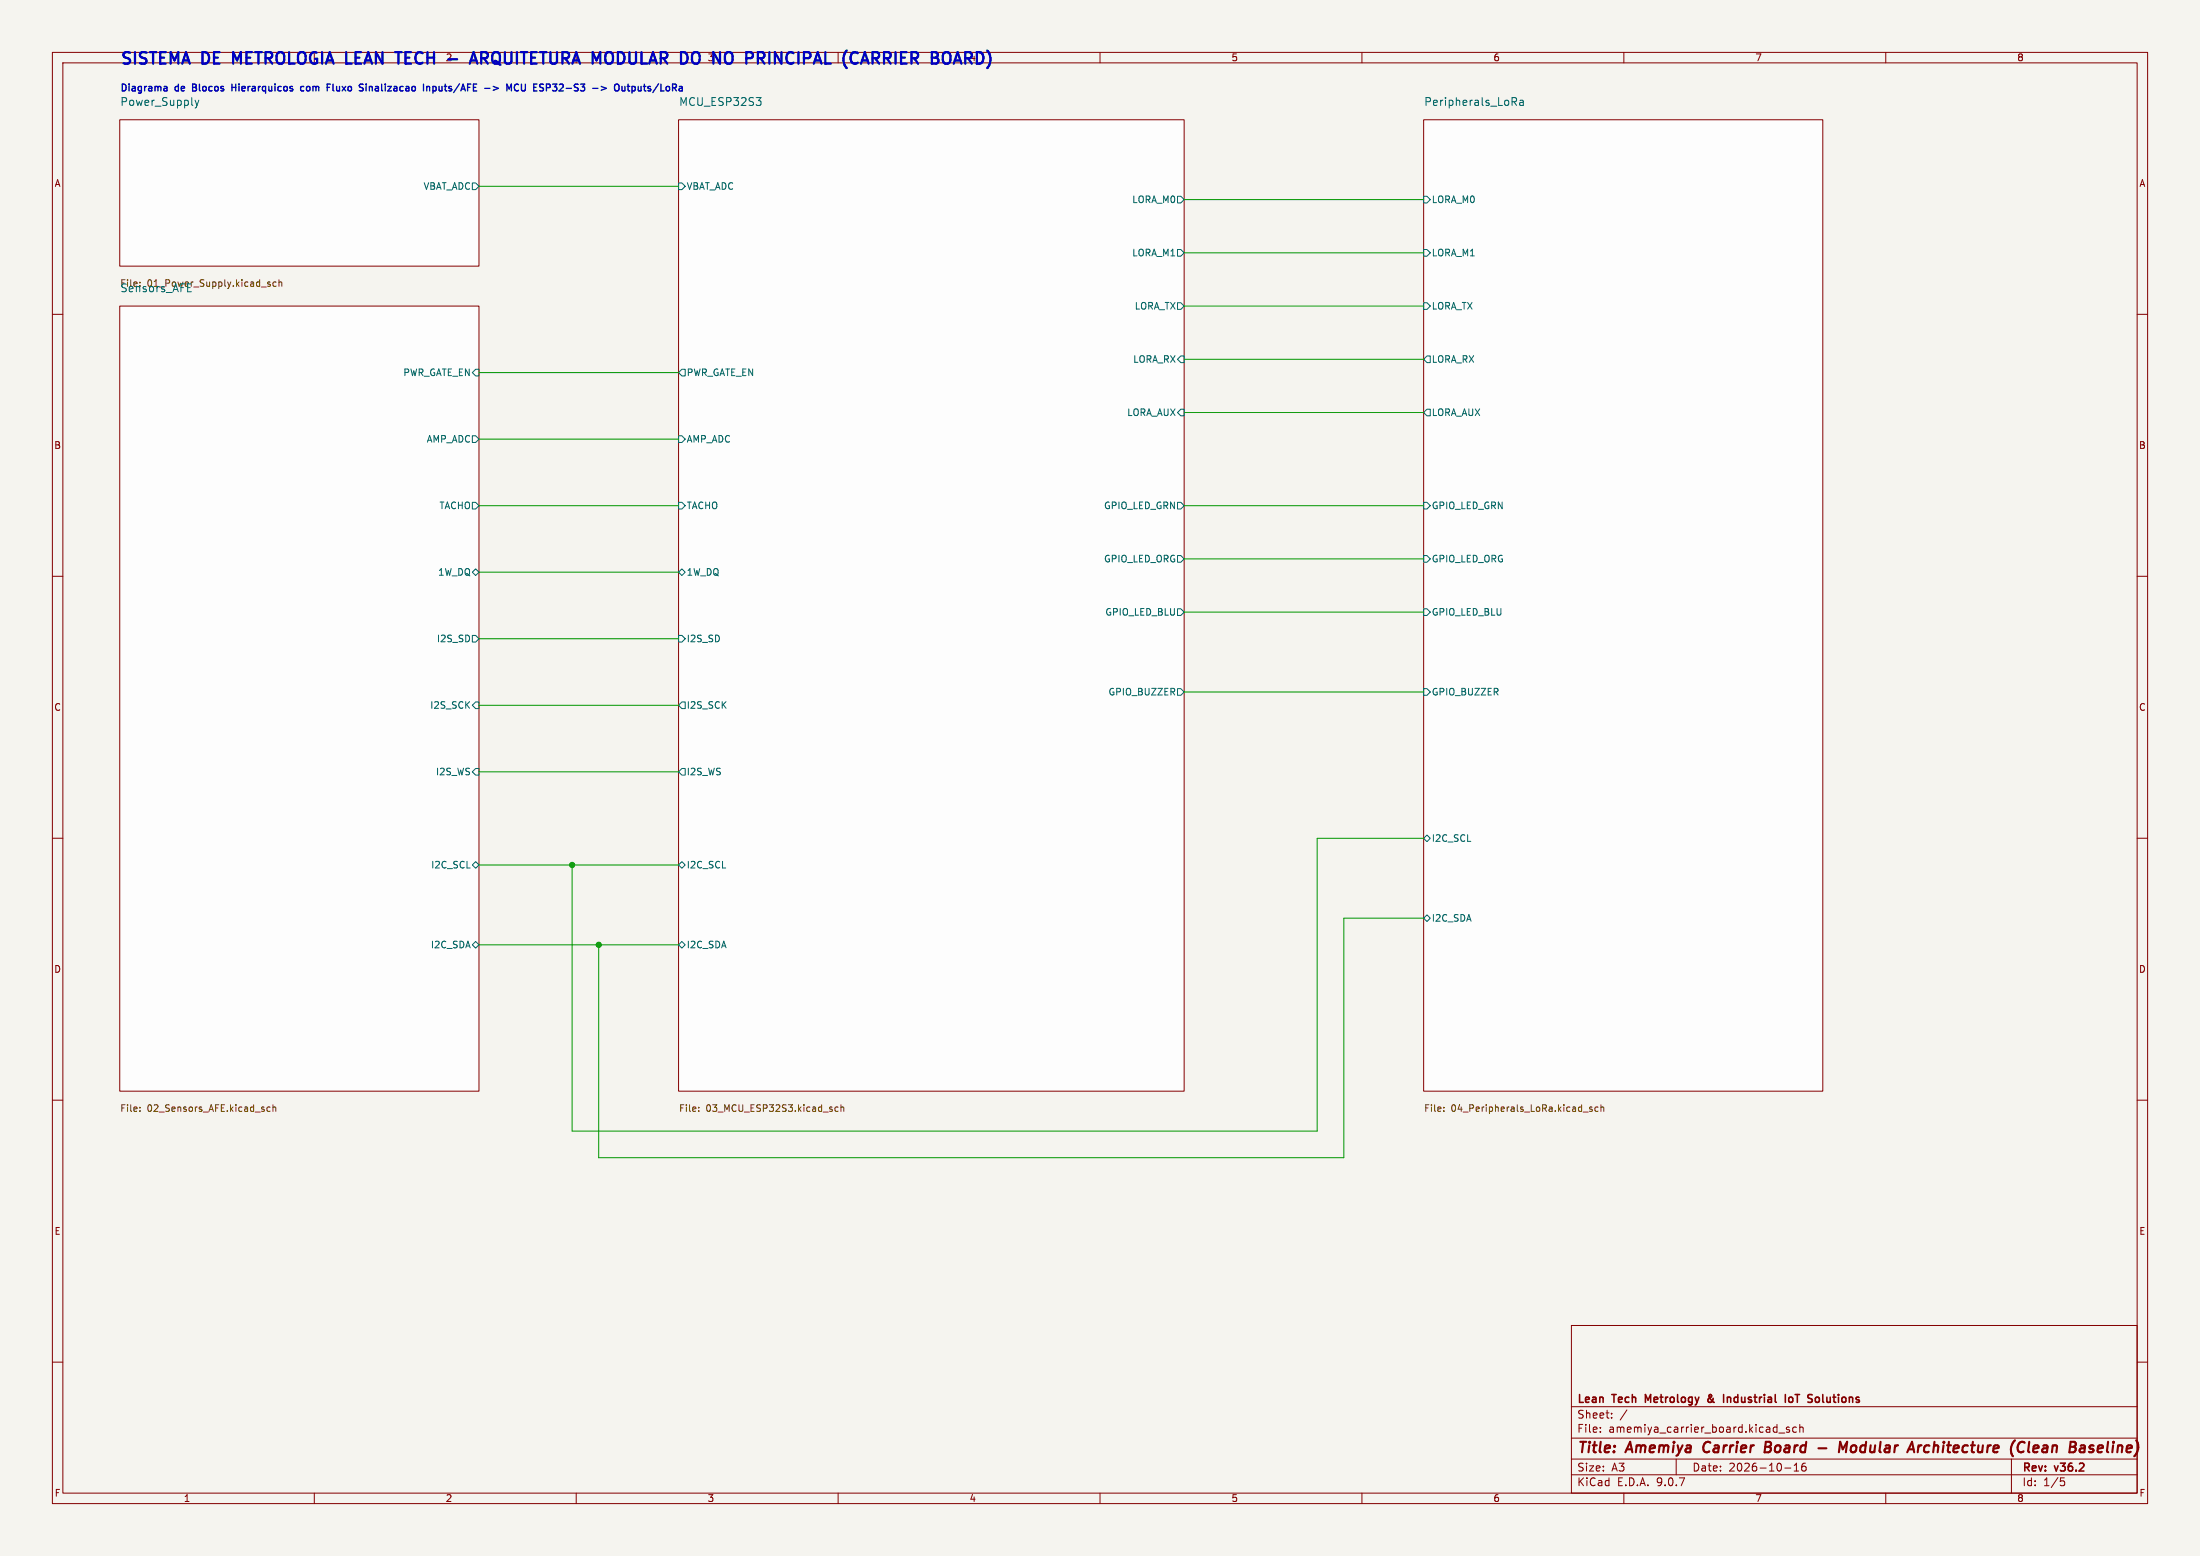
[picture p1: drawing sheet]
(kicad_sch
 (version 20250114)
 (generator "eeschema")
 (generator_version "9.0")
 (paper "A3")
 (title_block
  (title "Amemiya Carrier Board - Modular Architecture (Clean Baseline)")
  (date "2026-10-16")
  (rev "v36.2")
  (company "Lean Tech Metrology & Industrial IoT Solutions"))
 (lib_symbols)
 (text "SISTEMA DE METROLOGIA LEAN TECH - ARQUITETURA MODULAR DO NO PRINCIPAL (CARRIER BOARD)"
  (exclude_from_sim no)
  (at 22.86 12.7 0)
  (effects (font (size 2.2 2.2)
    (bold yes)) (justify left bottom)))
 (text "Diagrama de Blocos Hierarquicos com Fluxo Sinalizacao Inputs/AFE -> MCU ESP32-S3 -> Outputs/LoRa"
  (exclude_from_sim no)
  (at 22.86 17.78 0)
  (effects (font (size 1.3 1.3)
    (bold yes)) (justify left bottom)))
 (junction
  (at 114.3 180.34)
  (diameter 1)
  (color 0 0 0 0))
 (junction
  (at 109.22 165.1)
  (diameter 1)
  (color 0 0 0 0))
 (wire
  (pts (xy 109.22 165.1) (xy 129.54 165.1))
  (stroke (width 0) (type default)))
 (wire
  (pts (xy 91.44 83.82) (xy 129.54 83.82))
  (stroke (width 0) (type default)))
 (wire
  (pts (xy 226.06 96.52) (xy 271.78 96.52))
  (stroke (width 0) (type default)))
 (wire
  (pts (xy 91.44 147.32) (xy 129.54 147.32))
  (stroke (width 0) (type default)))
 (wire
  (pts (xy 251.46 160.02) (xy 271.78 160.02))
  (stroke (width 0) (type default)))
 (wire
  (pts (xy 226.06 132.08) (xy 271.78 132.08))
  (stroke (width 0) (type default)))
 (wire
  (pts (xy 226.06 48.26) (xy 271.78 48.26))
  (stroke (width 0) (type default)))
 (wire
  (pts (xy 91.44 121.92) (xy 129.54 121.92))
  (stroke (width 0) (type default)))
 (wire
  (pts (xy 226.06 106.68) (xy 271.78 106.68))
  (stroke (width 0) (type default)))
 (wire
  (pts (xy 91.44 71.12) (xy 129.54 71.12))
  (stroke (width 0) (type default)))
 (wire
  (pts (xy 109.22 165.1) (xy 109.22 215.9))
  (stroke (width 0) (type default)))
 (wire
  (pts (xy 226.06 38.1) (xy 271.78 38.1))
  (stroke (width 0) (type default)))
 (wire
  (pts (xy 91.44 35.56) (xy 129.54 35.56))
  (stroke (width 0) (type default)))
 (wire
  (pts (xy 114.3 180.34) (xy 129.54 180.34))
  (stroke (width 0) (type default)))
 (wire
  (pts (xy 226.06 58.42) (xy 271.78 58.42))
  (stroke (width 0) (type default)))
 (wire
  (pts (xy 91.44 180.34) (xy 114.3 180.34))
  (stroke (width 0) (type default)))
 (wire
  (pts (xy 226.06 78.74) (xy 271.78 78.74))
  (stroke (width 0) (type default)))
 (wire
  (pts (xy 109.22 215.9) (xy 251.46 215.9))
  (stroke (width 0) (type default)))
 (wire
  (pts (xy 251.46 215.9) (xy 251.46 160.02))
  (stroke (width 0) (type default)))
 (wire
  (pts (xy 226.06 116.84) (xy 271.78 116.84))
  (stroke (width 0) (type default)))
 (wire
  (pts (xy 256.54 220.98) (xy 256.54 175.26))
  (stroke (width 0) (type default)))
 (wire
  (pts (xy 114.3 180.34) (xy 114.3 220.98))
  (stroke (width 0) (type default)))
 (wire
  (pts (xy 114.3 220.98) (xy 256.54 220.98))
  (stroke (width 0) (type default)))
 (wire
  (pts (xy 91.44 96.52) (xy 129.54 96.52))
  (stroke (width 0) (type default)))
 (wire
  (pts (xy 226.06 68.58) (xy 271.78 68.58))
  (stroke (width 0) (type default)))
 (wire
  (pts (xy 91.44 165.1) (xy 109.22 165.1))
  (stroke (width 0) (type default)))
 (wire
  (pts (xy 91.44 109.22) (xy 129.54 109.22))
  (stroke (width 0) (type default)))
 (wire
  (pts (xy 91.44 134.62) (xy 129.54 134.62))
  (stroke (width 0) (type default)))
 (wire
  (pts (xy 256.54 175.26) (xy 271.78 175.26))
  (stroke (width 0) (type default)))
 (sheet
  (at 271.78 22.86)
  (size 76.2 185.42)
  (exclude_from_sim no)
  (in_bom yes)
  (on_board yes)
  (dnp no)
  (fields_autoplaced yes)
  (stroke (width 0.1524) (type solid))
  (fill (color 245 245 245 0.2000))
  (property "Sheetname" "Peripherals_LoRa" (at 271.78 20.32 0) (effects (font (size 1.5 1.5)) (justify left bottom)))
  (property "Sheetfile" "04_Peripherals_LoRa.kicad_sch" (at 271.78 210.82 0) (effects (font (size 1.27 1.27)) (justify left top)))
  (pin "LORA_M0" input (at 271.78 38.1 180) (effects (font (size 1.27 1.27)) (justify left)))
  (pin "LORA_M1" input (at 271.78 48.26 180) (effects (font (size 1.27 1.27)) (justify left)))
  (pin "LORA_TX" input (at 271.78 58.42 180) (effects (font (size 1.27 1.27)) (justify left)))
  (pin "LORA_RX" output (at 271.78 68.58 180) (effects (font (size 1.27 1.27)) (justify left)))
  (pin "LORA_AUX" output (at 271.78 78.74 180) (effects (font (size 1.27 1.27)) (justify left)))
  (pin "GPIO_LED_GRN" input (at 271.78 96.52 180) (effects (font (size 1.27 1.27)) (justify left)))
  (pin "GPIO_LED_ORG" input (at 271.78 106.68 180) (effects (font (size 1.27 1.27)) (justify left)))
  (pin "GPIO_LED_BLU" input (at 271.78 116.84 180) (effects (font (size 1.27 1.27)) (justify left)))
  (pin "GPIO_BUZZER" input (at 271.78 132.08 180) (effects (font (size 1.27 1.27)) (justify left)))
  (pin "I2C_SCL" bidirectional (at 271.78 160.02 180) (effects (font (size 1.27 1.27)) (justify left)))
  (pin "I2C_SDA" bidirectional (at 271.78 175.26 180) (effects (font (size 1.27 1.27)) (justify left))))
 (sheet
  (at 129.54 22.86)
  (size 96.52 185.42)
  (exclude_from_sim no)
  (in_bom yes)
  (on_board yes)
  (dnp no)
  (fields_autoplaced yes)
  (stroke (width 0.1524) (type solid))
  (fill (color 245 245 245 0.2000))
  (property "Sheetname" "MCU_ESP32S3" (at 129.54 20.32 0) (effects (font (size 1.5 1.5)) (justify left bottom)))
  (property "Sheetfile" "03_MCU_ESP32S3.kicad_sch" (at 129.54 210.82 0) (effects (font (size 1.27 1.27)) (justify left top)))
  (pin "VBAT_ADC" input (at 129.54 35.56 180) (effects (font (size 1.27 1.27)) (justify left)))
  (pin "PWR_GATE_EN" output (at 129.54 71.12 180) (effects (font (size 1.27 1.27)) (justify left)))
  (pin "AMP_ADC" input (at 129.54 83.82 180) (effects (font (size 1.27 1.27)) (justify left)))
  (pin "TACHO" input (at 129.54 96.52 180) (effects (font (size 1.27 1.27)) (justify left)))
  (pin "1W_DQ" bidirectional (at 129.54 109.22 180) (effects (font (size 1.27 1.27)) (justify left)))
  (pin "I2S_SD" input (at 129.54 121.92 180) (effects (font (size 1.27 1.27)) (justify left)))
  (pin "I2S_SCK" output (at 129.54 134.62 180) (effects (font (size 1.27 1.27)) (justify left)))
  (pin "I2S_WS" output (at 129.54 147.32 180) (effects (font (size 1.27 1.27)) (justify left)))
  (pin "I2C_SCL" bidirectional (at 129.54 165.1 180) (effects (font (size 1.27 1.27)) (justify left)))
  (pin "I2C_SDA" bidirectional (at 129.54 180.34 180) (effects (font (size 1.27 1.27)) (justify left)))
  (pin "LORA_M0" output (at 226.06 38.1 0) (effects (font (size 1.27 1.27)) (justify right)))
  (pin "LORA_M1" output (at 226.06 48.26 0) (effects (font (size 1.27 1.27)) (justify right)))
  (pin "LORA_TX" output (at 226.06 58.42 0) (effects (font (size 1.27 1.27)) (justify right)))
  (pin "LORA_RX" input (at 226.06 68.58 0) (effects (font (size 1.27 1.27)) (justify right)))
  (pin "LORA_AUX" input (at 226.06 78.74 0) (effects (font (size 1.27 1.27)) (justify right)))
  (pin "GPIO_LED_GRN" output (at 226.06 96.52 0) (effects (font (size 1.27 1.27)) (justify right)))
  (pin "GPIO_LED_ORG" output (at 226.06 106.68 0) (effects (font (size 1.27 1.27)) (justify right)))
  (pin "GPIO_LED_BLU" output (at 226.06 116.84 0) (effects (font (size 1.27 1.27)) (justify right)))
  (pin "GPIO_BUZZER" output (at 226.06 132.08 0) (effects (font (size 1.27 1.27)) (justify right))))
 (sheet
  (at 22.86 58.42)
  (size 68.58 149.86)
  (exclude_from_sim no)
  (in_bom yes)
  (on_board yes)
  (dnp no)
  (fields_autoplaced yes)
  (stroke (width 0.1524) (type solid))
  (fill (color 245 245 245 0.2000))
  (property "Sheetname" "Sensors_AFE" (at 22.86 55.88 0) (effects (font (size 1.5 1.5)) (justify left bottom)))
  (property "Sheetfile" "02_Sensors_AFE.kicad_sch" (at 22.86 210.82 0) (effects (font (size 1.27 1.27)) (justify left top)))
  (pin "PWR_GATE_EN" input (at 91.44 71.12 0) (effects (font (size 1.27 1.27)) (justify right)))
  (pin "AMP_ADC" output (at 91.44 83.82 0) (effects (font (size 1.27 1.27)) (justify right)))
  (pin "TACHO" output (at 91.44 96.52 0) (effects (font (size 1.27 1.27)) (justify right)))
  (pin "1W_DQ" bidirectional (at 91.44 109.22 0) (effects (font (size 1.27 1.27)) (justify right)))
  (pin "I2S_SD" output (at 91.44 121.92 0) (effects (font (size 1.27 1.27)) (justify right)))
  (pin "I2S_SCK" input (at 91.44 134.62 0) (effects (font (size 1.27 1.27)) (justify right)))
  (pin "I2S_WS" input (at 91.44 147.32 0) (effects (font (size 1.27 1.27)) (justify right)))
  (pin "I2C_SCL" bidirectional (at 91.44 165.1 0) (effects (font (size 1.27 1.27)) (justify right)))
  (pin "I2C_SDA" bidirectional (at 91.44 180.34 0) (effects (font (size 1.27 1.27)) (justify right))))
 (sheet
  (at 22.86 22.86)
  (size 68.58 27.94)
  (exclude_from_sim no)
  (in_bom yes)
  (on_board yes)
  (dnp no)
  (fields_autoplaced yes)
  (stroke (width 0.1524) (type solid))
  (fill (color 245 245 245 0.2000))
  (property "Sheetname" "Power_Supply" (at 22.86 20.32 0) (effects (font (size 1.5 1.5)) (justify left bottom)))
  (property "Sheetfile" "01_Power_Supply.kicad_sch" (at 22.86 53.34 0) (effects (font (size 1.27 1.27)) (justify left top)))
  (pin "VBAT_ADC" output (at 91.44 35.56 0) (effects (font (size 1.27 1.27)) (justify right))))
 (sheet_instances
  (path ""
   (page "1")))
 (embedded_fonts no))
